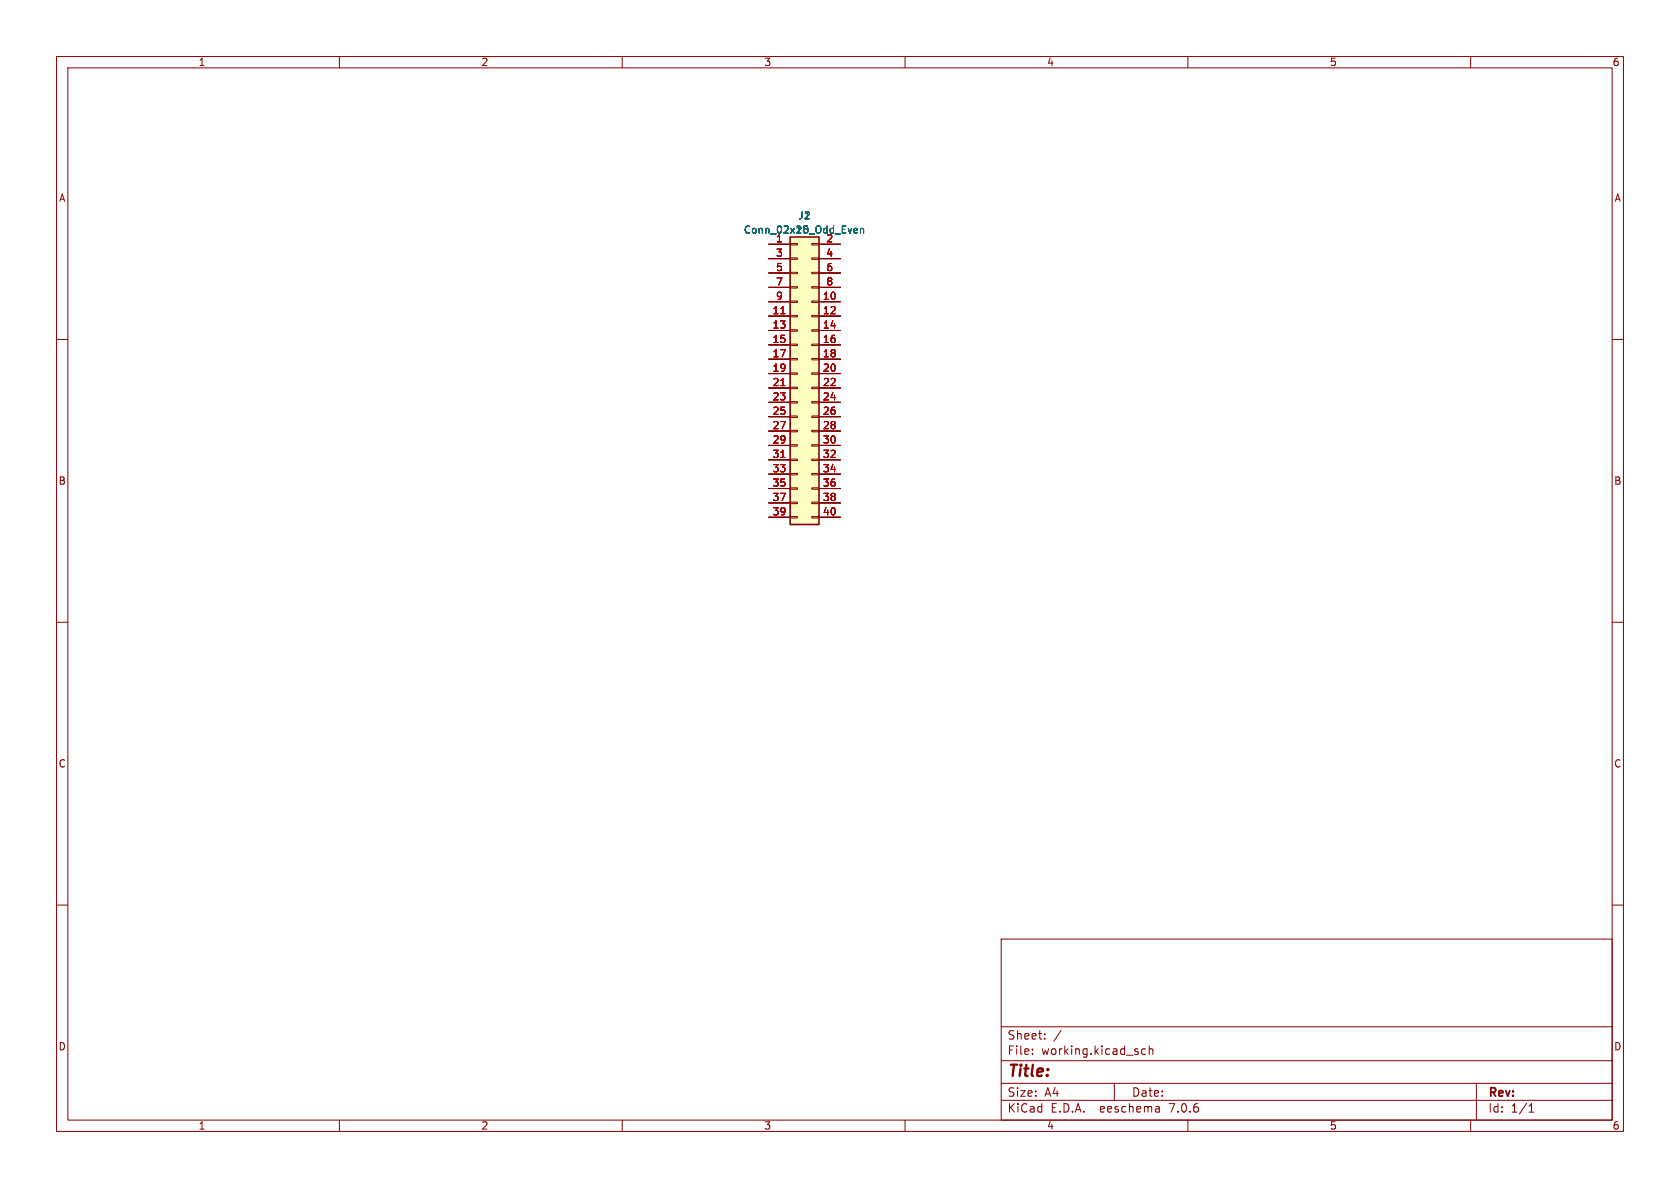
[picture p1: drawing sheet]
<svg xmlns="http://www.w3.org/2000/svg" width="297mm" height="210mm" viewBox="0 0 297 210" stroke-linecap="round" stroke-linejoin="round" font-family="sans-serif">
<g fill="none" stroke="#840000" stroke-width=".18">
<path d="M10 10h277v190h-277zM12 12h273v186h-273zM60 10v2M110 10v2M160 10v2M210 10v2M260 10v2M10 60h2M135.9 43.2h3.8M135.9 53.3h3.8M135.9 55.9h3.8M135.9 58.4h3.8"/>
<path d="M135.9 45.7h3.8M135.9 48.3h3.8M135.9 50.8h3.8M139.7 58.3h1.3v.2h-1.3zM139.7 55.8h1.3v.2h-1.3zM139.7 53.2h1.3v.3h-1.3zM139.7 50.7h1.3v.2h-1.3zM139.7 48.1h1.3v.3h-1.3zM139.7 45.6h1.3v.2h-1.3zM139.7 43.1h1.3v.2h-1.3zM143.5 58.3h1.3v.2h-1.3zM143.5 55.8h1.3v.2h-1.3z"/>
<path d="M143.5 53.2h1.3v.3h-1.3zM143.5 50.7h1.3v.2h-1.3zM143.5 48.1h1.3v.3h-1.3zM143.5 45.6h1.3v.2h-1.3zM143.5 43.1h1.3v.2h-1.3zM144.8 43.2h3.8M144.8 53.3h3.8M144.8 55.9h3.8M144.8 58.4h3.8M144.8 45.7h3.8M144.8 48.3h3.8M144.8 50.8h3.8"/>
<path d="M285 60h2M135.9 61h3.8M135.9 63.5h3.8M135.9 66h3.8M135.9 68.6h3.8M135.9 71.1h3.8M135.9 73.7h3.8M135.9 76.2h3.8M135.9 78.7h3.8M139.7 78.6h1.3v.3h-1.3zM139.7 76.1h1.3v.2h-1.3zM139.7 73.5h1.3v.3h-1.3z"/>
<path d="M139.7 71h1.3v.2h-1.3zM139.7 68.5h1.3v.2h-1.3zM139.7 65.9h1.3v.3h-1.3zM139.7 63.4h1.3v.2h-1.3zM139.7 60.8h1.3v.3h-1.3zM143.5 78.6h1.3v.3h-1.3zM143.5 76.1h1.3v.2h-1.3zM143.5 73.5h1.3v.3h-1.3zM143.5 71h1.3v.2h-1.3zM143.5 68.5h1.3v.2h-1.3zM143.5 65.9h1.3v.3h-1.3zM143.5 63.4h1.3v.2h-1.3z"/>
<path d="M143.5 60.8h1.3v.3h-1.3zM144.8 61h3.8M144.8 63.5h3.8M144.8 66h3.8M144.8 68.6h3.8M144.8 71.1h3.8M144.8 73.7h3.8M144.8 76.2h3.8M144.8 78.7h3.8M135.9 81.3h3.8M135.9 83.8h3.8M135.9 86.4h3.8"/>
<path d="M135.9 88.9h3.8M135.9 91.4h3.8M139.7 91.3h1.3v.3h-1.3zM139.7 88.8h1.3v.2h-1.3zM139.7 86.2h1.3v.3h-1.3zM139.7 83.7h1.3v.2h-1.3zM139.7 81.2h1.3v.2h-1.3zM143.5 91.3h1.3v.3h-1.3zM143.5 88.8h1.3v.2h-1.3zM143.5 86.2h1.3v.3h-1.3zM143.5 83.7h1.3v.2h-1.3zM143.5 81.2h1.3v.2h-1.3z"/>
<path d="M144.8 81.3h3.8M144.8 83.8h3.8M144.8 86.4h3.8M144.8 88.9h3.8M144.8 91.4h3.8M10 110h2M285 110h2M10 160h2M285 160h2M177 166h108v32h-108zM60 198v2M110 198v2"/>
<path d="M160 198v2M177 194.5h108M177 191.5h108M177 187.5h108M177 181.5h108M182.5 186.3v.1M182.5 185.5v.1M184.7 183.6v.1M184.7 182.8v.1M187.6 182.1l-1.3 2M197 191.5v3M202.5 185.5l-.4-.1-.3 .3v.4l.2 .2h.5"/>
<path d="M203.2 185.5l.2-.1 .3 .1 .1 .9M203.2 184.9v1.5M204.9 195.7l.1 .9M205 196.5l-.2 .1M205 196h-.2M210 198v2M260 198v2M261 191.5v6.5M270.3 196.6h.9M270.3 195.5l.4-.4v1.5"/>
</g>
<path d="M139.7 41.9h5.1v50.8h-5.1z" fill="#ffffc2" stroke="#ffffc2" stroke-width=".18"/>
<path d="M139.7 41.9h5.1v50.8h-5.1z" fill="none" stroke="#840000" stroke-width=".25"/>
<path d="M138 55.5h.8M138 68.2h.8M138 80.9h.8" fill="none" stroke="#a90000" stroke-width=".18"/>
<path d="M151.2 40.4h.3l.1 .3-.6 .1M151.5 41.2h-.3M152.1 40.5l.2-.1h.3l.1 .8M152.1 40.4v.8" fill="none" stroke="#006464" stroke-width=".18"/>
<text font-size="2.8" fill="#840000" x="178" y="190.9">Title:</text>
<g font-size="2.1" fill="#840000">
<text x="178" y="184">Sheet:</text>
<text x="178" y="186.7">File:</text>
<text x="184.1" y="186.7">working.kicad_sch</text>
<text x="178" y="196.9">KiCad</text>
<text x="178" y="194.1">Size:</text>
<text x="184.7" y="194.1">A4</text>
<text x="185.7" y="196.9">E.D.A.</text>
<text x="194.6" y="196.9">eeschema</text>
<text x="200" y="194.1">Date:</text>
<text x="207" y="196.9">7.0.6</text>
<text x="263" y="194.3">Rev:</text>
<text x="263" y="196.9">Id:</text>
<text x="267.1" y="196.9">1/1</text>
</g>
<g font-size="1.8" fill="#840000">
<text x="35" y="11.9">1</text>
<text x="85" y="11.9">2</text>
<text x="135" y="11.9">3</text>
<text x="185" y="11.9">4</text>
<text x="235" y="11.9">5</text>
<text x="285" y="11.9">6</text>
<text x="10.3" y="35.9">A</text>
<text x="285.3" y="35.9">A</text>
<text x="10.3" y="85.9">B</text>
<text x="285.3" y="85.9">B</text>
<text x="10.3" y="135.9">C</text>
<text x="285.3" y="135.9">C</text>
<text x="10.3" y="185.9">D</text>
<text x="285.3" y="185.9">D</text>
<text x="35" y="199.9">1</text>
<text x="85" y="199.9">2</text>
<text x="135" y="199.9">3</text>
<text x="185" y="199.9">4</text>
<text x="235" y="199.9">5</text>
<text x="285" y="199.9">6</text>
</g>
<g font-size="1.8" fill="#006464">
<text x="131.4" y="41.5">Conn_02x15_Odd_Even</text>
<text x="141" y="39">J1</text>
</g>
<g font-size="1.8" fill="#a90000">
<text x="137.1" y="42.9">1</text>
<text x="137.1" y="45.5">3</text>
<text x="146" y="42.9">2</text>
<text x="146" y="45.5">4</text>
<text x="137.1" y="48">5</text>
<text x="137.1" y="50.5">7</text>
<text x="137.1" y="53.1">9</text>
<text x="145.4" y="53.1">10</text>
<text x="146" y="48">6</text>
<text x="146" y="50.5">8</text>
<text x="136.5" y="55.6">11</text>
<text x="136.5" y="58.2">13</text>
<text x="145.4" y="55.6">12</text>
<text x="145.4" y="58.2">14</text>
<text x="136.5" y="60.7">15</text>
<text x="136.5" y="63.2">17</text>
<text x="136.5" y="65.8">19</text>
<text x="145.4" y="60.7">16</text>
<text x="145.4" y="63.2">18</text>
<text x="145.4" y="65.8">20</text>
<text x="136.5" y="68.3">21</text>
<text x="136.5" y="70.9">23</text>
<text x="145.4" y="68.3">22</text>
<text x="145.4" y="70.9">24</text>
<text x="136.5" y="73.4">25</text>
<text x="136.5" y="75.9">27</text>
<text x="145.4" y="73.4">26</text>
<text x="145.4" y="75.9">28</text>
<text x="136.5" y="78.5">29</text>
<text x="136.5" y="81">31</text>
<text x="136.5" y="83.6">33</text>
<text x="145.4" y="78.5">30</text>
<text x="145.4" y="81">32</text>
<text x="145.4" y="83.6">34</text>
<text x="136.5" y="86.1">35</text>
<text x="136.5" y="88.6">37</text>
<text x="145.4" y="86.1">36</text>
<text x="145.4" y="88.6">38</text>
<text x="136.5" y="91.2">39</text>
<text x="145.4" y="91.2">40</text>
</g>
</svg>
